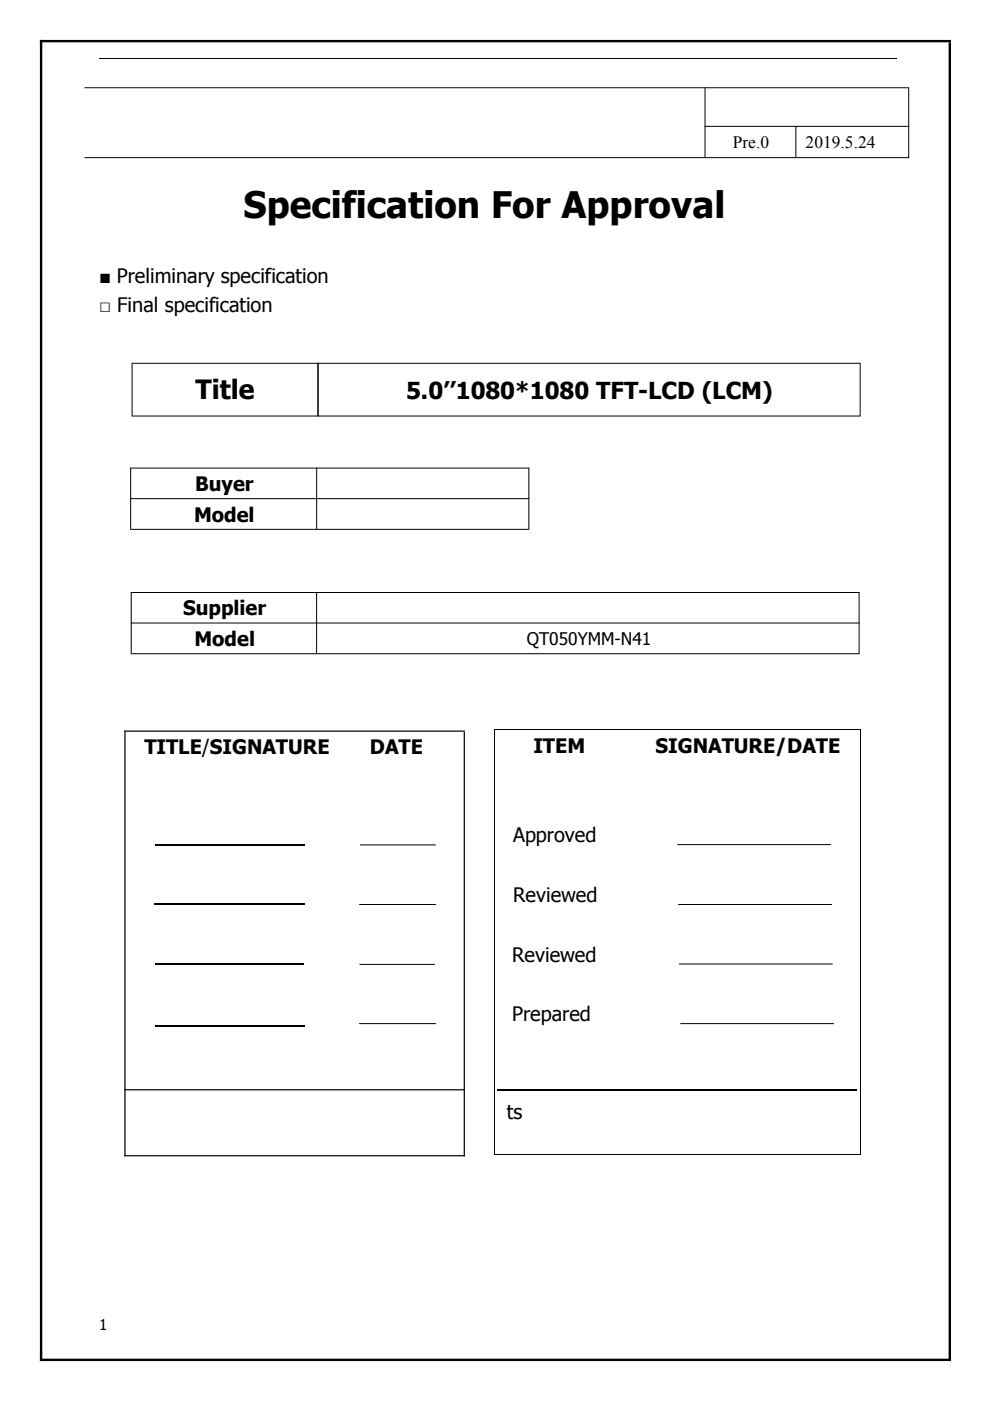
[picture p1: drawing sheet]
<svg xmlns="http://www.w3.org/2000/svg" width="210mm" height="297mm" viewBox="0 0 210 297" stroke-linecap="round" stroke-linejoin="round" font-family="sans-serif">
<path d="M32.9 179.1h31.6M32.8 191.7h31.9M32.8 204.4h31.6M32.9 217.6h31.8" fill="none" stroke="#000" stroke-width=".26"/>
<g fill="#000">
<path d="M27.9 76.9h39.6v.1l-39.5 .1h.1v11h-.1l.1 .1 39.4 .1h-39.6zM28 77.1l.1-.1zM28.1 77l39.2 .1zM67.3 77l.2 .1v11l-.2 .1zM67.3 77l.2 .1zM28 88.1l.1 .1zM28.1 88.1h39.2v.1h-39.2zM67.3 88.2l.2-.1v.1z" fill-rule="evenodd"/>
<path d="M67.3 76.9h115.2v.1l-115.1 .1 .1 11.1 115 .1h-115.2zM67.4 77.1l.1-.1zM67.5 77l114.7 .1zM182.2 77l.3 .1v11l-.3 .1zM182.2 77l.3 .1zM67.4 88.1l.1 .1zM67.5 88.1h114.7v.1h-114.7zM182.3 88.1l.2 .1h-.3z" fill-rule="evenodd"/>
</g>
<g fill="none" stroke="#000" stroke-width=".21">
<path d="M17.9 18.6h174.8M21 12.5h169M149.5 18.5v14.8M192.6 18.7v14.8M17.9 33.4h174.8M149.4 26.8h43.3M168.7 26.7v6.6M27.6 99.3h84.6M27.7 99.2v12.9M67.1 99.2v12.9M112.1 99.2v12.9M27.6 105.7h84.6"/>
<path d="M27.6 112.2h84.6M27.7 125.6h154.5M27.7 132.1h154.5M27.7 138.6h154.5M27.8 125.5v13M67.1 125.5v13M182.1 125.5v13M104.7 154.7h77.7M104.8 154.6v90.3M182.4 154.6v90.3M76.3 179.1h16.1M143.6 179.1h32.5"/>
<path d="M76.1 191.8h16.3M143.8 191.8h32.6M76.1 217h16.3M76.2 204.5h16M143.9 204.4h32.6M144.2 217h32.6M104.7 244.8h77.6"/>
</g>
<path d="M105.4 231.1h76.2" fill="none" stroke="#000" stroke-width=".28"/>
<path d="M26.4 155h72.2M26.5 154.9v90.3M98.4 155.1v90.1M26.4 231.1h72.2M26.4 245h72.2" fill="none" stroke="#000" stroke-width=".25"/>
<path d="M8.5 8.7h193.1M8.7 8.5v280.1M201.3 9v279.6M8.5 288.3h193.1" fill="none" stroke="#000" stroke-width=".51"/>
<text font-size="7.7" x="51.6" y="46.3">Specification For Approval</text>
<text font-size="5.6" x="41.4" y="84.6">Title</text>
<text font-size="5" x="86.1" y="84.6">5.0’’1080*1080 TFT-LCD (LCM)</text>
<g font-size="4.2">
<text x="21" y="59.9">■ Preliminary specification</text>
<text x="21" y="66.2">□ Final specification</text>
<text x="41.4" y="104.2">Buyer</text>
<text x="41.1" y="110.6">Model</text>
<text x="38.8" y="130.5">Supplier</text>
<text x="41.2" y="137">Model</text>
<text x="30.6" y="159.9">TITLE/SIGNATURE</text>
<text x="78.4" y="159.9">DATE</text>
<text x="113.1" y="159.6">ITEM</text>
<text x="139" y="159.6">SIGNATURE/DATE</text>
<text x="108.8" y="178.6">Approved</text>
<text x="108.8" y="191.2">Reviewed</text>
<text x="108.6" y="203.9">Reviewed</text>
<text x="108.5" y="216.6">Prepared</text>
<text x="107.4" y="237.3">ts</text>
</g>
<g font-size="3.7">
<text x="155.4" y="31.3">Pre.0</text>
<text x="170.8" y="31.3">2019.5.24</text>
<text x="111.7" y="136.8">QT050YMM-N41</text>
</g>
<text font-size="3.2" x="21" y="282.1">1</text>
</svg>
